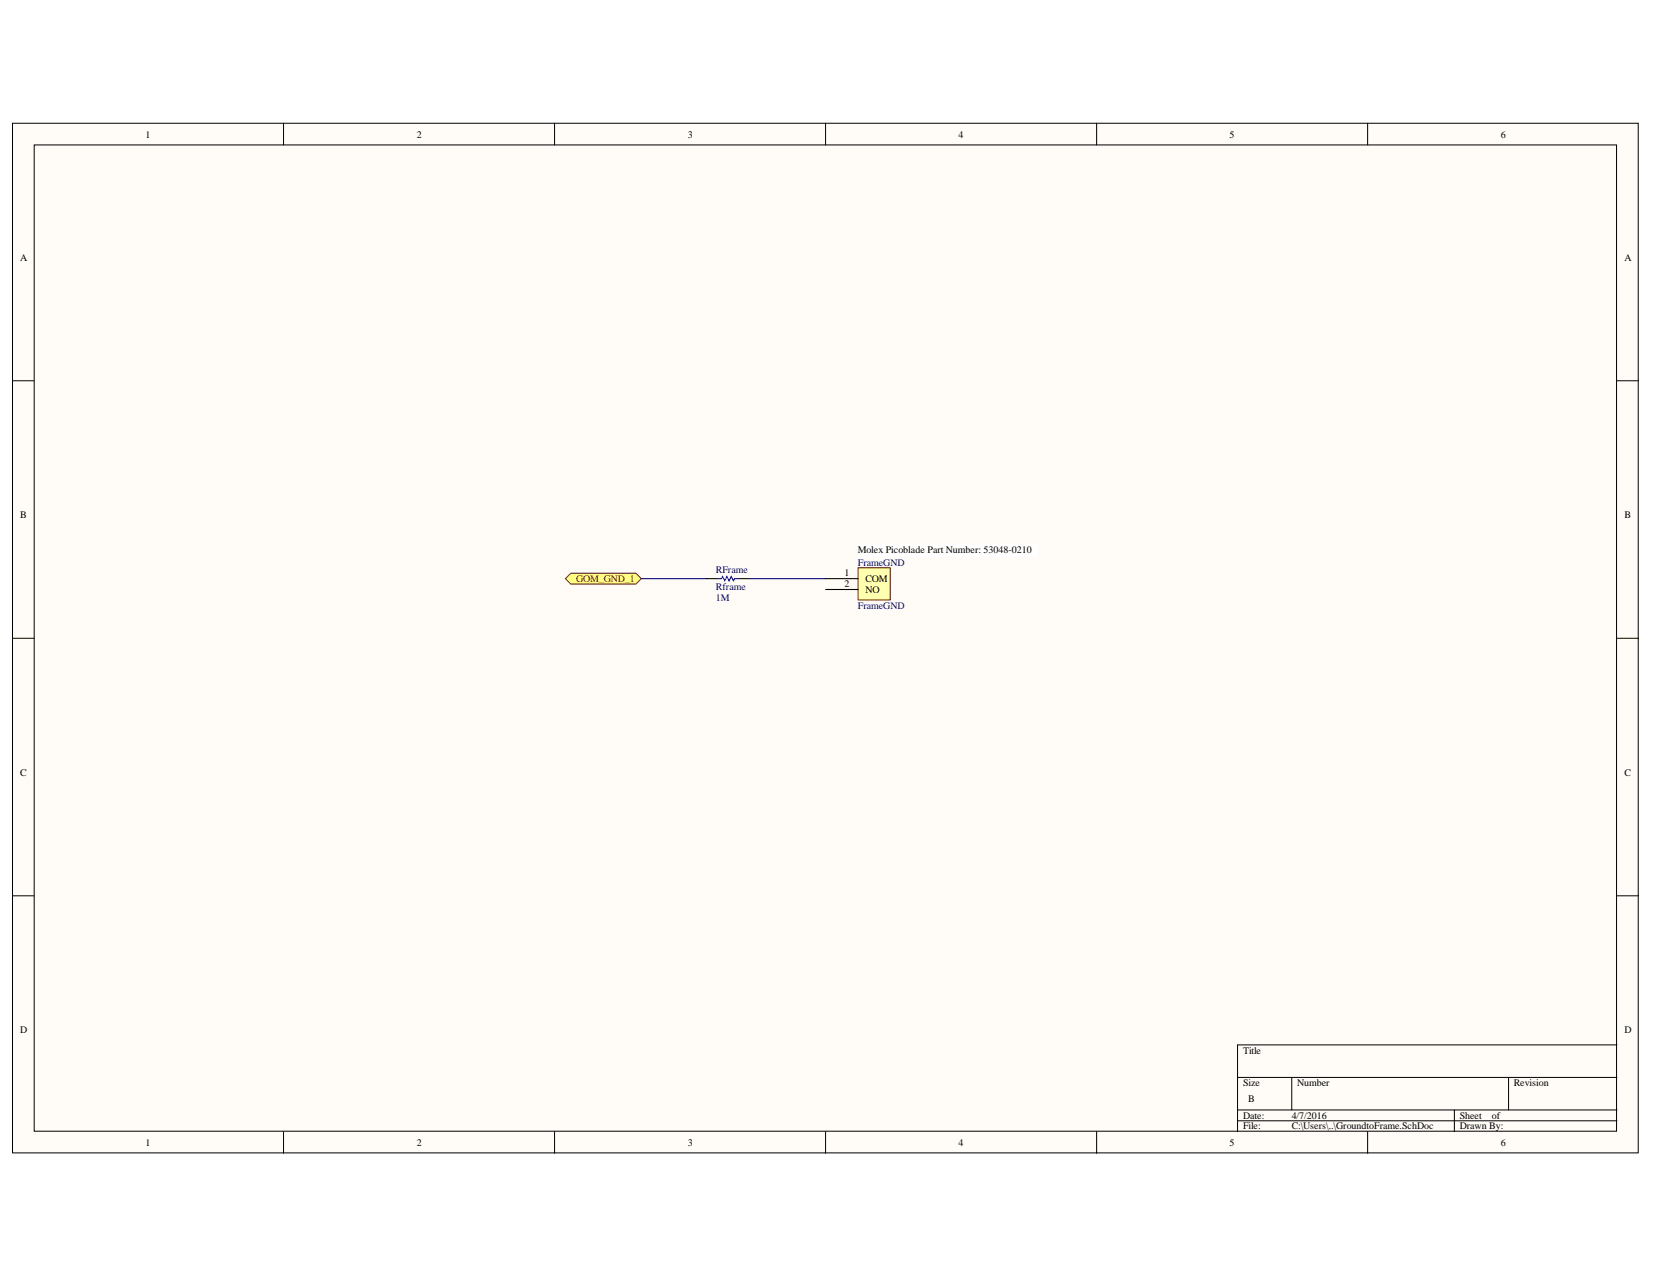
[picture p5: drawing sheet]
<svg xmlns="http://www.w3.org/2000/svg" width="279mm" height="216mm" viewBox="0 0 279 216" stroke-linecap="round" stroke-linejoin="round" font-family="sans-serif">
<g fill="#fffcf8" stroke="#000" stroke-width=".17">
<path d="M2.1 20.8h274.8v174h-274.8z"/>
<path d="M5.8 24.5h267.4v166.6h-267.4z"/>
</g>
<g fill="none" stroke="#000" stroke-width=".17">
<path d="M47.9 20.8v3.7M93.7 20.8v3.7M139.5 20.8v3.7M185.4 20.8v3.7M231.2 20.8v3.7M2.1 64.3h3.7M273.3 64.3h3.7M2.1 107.8h3.7M273.3 107.8h3.7M2.1 151.3h3.7M273.3 151.3h3.7M273.3 176.5h-64.1v14.7"/>
<path d="M47.9 191.2v3.6M93.7 191.2v3.6M139.5 191.2v3.6M185.4 191.2v3.6M209.2 182h64.1M209.2 187.5h64.1M209.2 189.3h64.1M218.3 182v5.5M231.2 191.2v3.6M245.8 187.5v3.7M255 182v5.5"/>
</g>
<path d="M95.6 97.8l.9-1h11l.9 1-.9 .9h-11z" fill-rule="evenodd" fill="#ffff80" stroke="#800000" stroke-width=".17"/>
<path d="M108.4 97.8h11M126.7 97.8h12.8" fill="none" stroke="#000080" stroke-width=".18"/>
<path d="M119.4 97.8h1.8M124.9 97.8h1.8" fill="none" stroke="#000" stroke-width=".18"/>
<path d="M121.2 97.8h.8l.1-.4 .4 .7 .4-.7 .3 .7 .4-.7 .4 .7 .2-.3h.7" fill="none" stroke="#00f" stroke-width=".18"/>
<path d="M145 91.9h30.4v2.1h-30.4z" fill="#fff" stroke="#fff" stroke-width=".17"/>
<path d="M145 95.9h5.5v5.4h-5.5z" fill="#ffffb0" stroke="#800000" stroke-width=".17"/>
<path d="M139.5 97.8h5.5M139.5 99.6h5.5" fill="none" stroke="#000" stroke-width=".18"/>
<g font-size="1.7">
<text x="24.6" y="23.2">1</text>
<text x="70.4" y="23.2">2</text>
<text x="116.3" y="23.2">3</text>
<text x="162" y="23.2">4</text>
<text x="207.8" y="23.2">5</text>
<text x="253.7" y="23.2">6</text>
<text x="3.4" y="44">A</text>
<text x="274.6" y="44">A</text>
<text x="3.4" y="87.6">B</text>
<text x="274.6" y="87.6">B</text>
<text x="145" y="93.4">Molex Picoblade Part Number: 53048-0210</text>
<text x="142.7" y="97.4">1</text>
<text x="142.7" y="99.2">2</text>
<text x="146.3" y="98.3">COM</text>
<text x="146.3" y="100.2">NO</text>
<text x="3.4" y="131">C</text>
<text x="274.6" y="131">C</text>
<text x="3.4" y="174.6">D</text>
<text x="210.1" y="178">Title</text>
<text x="274.6" y="174.6">D</text>
<text x="210.1" y="183.5">Size</text>
<text x="219.3" y="183.5">Number</text>
<text x="255.9" y="183.5">Revision</text>
<text x="210.1" y="189">Date:</text>
<text x="210.1" y="190.8">File:</text>
<text x="211" y="186.2">B</text>
<text x="218.3" y="189">4/7/2016</text>
<text x="218.3" y="190.8">C:\Users\..\GroundtoFrame.SchDoc</text>
<text x="246.7" y="189">Sheet</text>
<text x="246.7" y="190.8">Drawn By:</text>
<text x="252.2" y="189">of</text>
<text x="24.6" y="193.6">1</text>
<text x="70.4" y="193.6">2</text>
<text x="116.3" y="193.6">3</text>
<text x="162" y="193.6">4</text>
<text x="207.8" y="193.6">5</text>
<text x="253.7" y="193.6">6</text>
</g>
<g font-size="1.7" fill="#000080">
<text x="145" y="95.6">FrameGND</text>
<text x="121" y="101.6">1M</text>
<text x="121" y="96.9">RFrame</text>
<text x="121" y="99.7">Rframe</text>
<text x="145" y="102.9">FrameGND</text>
</g>
<text font-size="1.7" fill="#800000" x="97.4" y="98.3">GOM_GND_1</text>
</svg>
